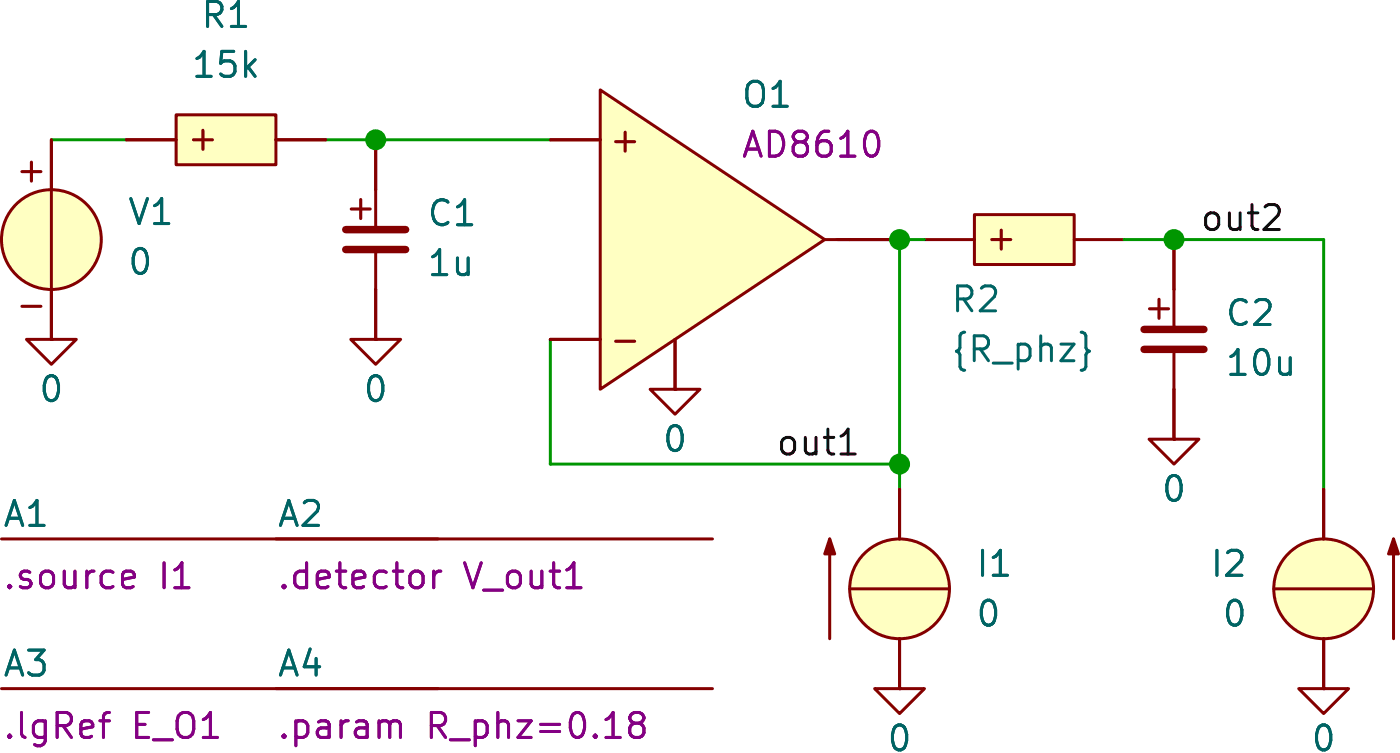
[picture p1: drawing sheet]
(kicad_sch
 (version 20231120)
 (generator "eeschema")
 (generator_version "8.0")
 (paper "A4")
 (title_block
  (title "cdriver"))
 (lib_symbols
  (symbol "SLiCAP:C"
   (pin_numbers hide)
   (pin_names
    (offset 1.016) hide) (exclude_from_sim no) (in_bom yes) (on_board yes)
   (property "Reference" "C?" (at 2.54 3.81 0) (effects (font (size 1.27 1.27)) (justify left)))
   (property "Value" "?" (at 2.54 1.27 0) (show_name) (effects (font (size 1.27 1.27)) (justify left)))
   (property "Footprint" "" (at 2.54 -1.27 0) (effects (font (size 1.27 1.27)) (hide yes)))
   (property "Datasheet" "" (at 2.54 -1.27 0) (effects (font (size 1.27 1.27)) (hide yes)))
   (property "Description" "Capacitor" (at 7.112 -6.096 0) (effects (font (size 1.27 1.27)) (hide yes)))
   (property "model" "C" (at 2.54 -3.81 0) (show_name) (effects (font (size 1.27 1.27)) (justify left) (hide yes)))
   (property "vinit" "0" (at 2.54 -1.27 0) (show_name) (effects (font (size 1.27 1.27)) (justify left)))
   (symbol "C_0_0"
    (text "+" (at -0.762 1.651 0) (effects (font (size 1.27 1.27)))))
   (symbol "C_0_1"
    (polyline (pts (xy -1.524 -0.508) (xy 1.524 -0.508)) (stroke (width 0.381) (type solid)) (fill (type none)))
    (polyline (pts (xy -1.524 0.508) (xy 1.524 0.508)) (stroke (width 0.381) (type solid)) (fill (type none)))
    (polyline (pts (xy 0 -2.54) (xy 0 -0.508)) (stroke (width 0) (type solid)) (fill (type none)))
    (polyline (pts (xy 0 2.54) (xy 0 0.508)) (stroke (width 0) (type solid)) (fill (type none))))
   (symbol "C_1_0"
    (pin passive line (at 0 5.08 270) (length 2.54) (name "1" (effects (font (size 1.27 1.27)))) (number "1" (effects (font (size 1.27 1.27)))))
    (pin passive line (at 0 -5.08 90) (length 2.54) (name "2" (effects (font (size 1.27 1.27)))) (number "2" (effects (font (size 1.27 1.27)))))))
  (symbol "SLiCAP:Command"
   (pin_numbers hide)
   (pin_names
    (offset 0) hide) (exclude_from_sim no) (in_bom yes) (on_board yes)
   (property "Reference" "A?" (at 0 1.27 0) (do_not_autoplace) (effects (font (size 1.27 1.27)) (justify left)))
   (property "Value" "" (at 0 -0.635 0) (effects (font (size 1.27 1.27)) (justify left) (hide yes)))
   (property "Footprint" "" (at 0 -1.27 0) (effects (font (size 1.27 1.27)) (justify left) (hide yes)))
   (property "Datasheet" "" (at 0 -1.27 0) (effects (font (size 1.27 1.27)) (justify left) (hide yes)))
   (property "Description" "SLiCAP command (.lib, .param, .model. subckt}" (at 23.114 -4.064 0) (effects (font (size 1.27 1.27)) (hide yes)))
   (property "command" "?" (at 0 -1.905 0) (do_not_autoplace) (effects (font (size 1.27 1.27)) (justify left)))
   (symbol "Command_0_1"
    (polyline (pts (xy 0 0) (xy 22.225 0)) (stroke (width 0) (type default)) (fill (type none)))))
  (symbol "SLiCAP:GND"
   (power)
   (pin_numbers hide)
   (pin_names
    (offset 0) hide) (exclude_from_sim no) (in_bom yes) (on_board yes)
   (property "Reference" "#0" (at 0 -5.08 0) (effects (font (size 1.27 1.27)) (hide yes)))
   (property "Value" "0" (at 0 -2.54 0) (do_not_autoplace) (effects (font (size 1.27 1.27))))
   (property "Footprint" "" (at 0 0 0) (effects (font (size 1.27 1.27)) (hide yes)))
   (property "Datasheet" "" (at 0 -10.16 0) (effects (font (size 1.27 1.27)) (hide yes)))
   (property "Description" "0V reference potential" (at 0 -7.62 0) (effects (font (size 1.27 1.27)) (hide yes)))
   (symbol "GND_0_1"
    (polyline (pts (xy -1.27 0) (xy 0 -1.27) (xy 1.27 0) (xy -1.27 0)) (stroke (width 0) (type default)) (fill (type none))))
   (symbol "GND_1_1"
    (pin power_in line (at 0 0 0) (length 0) (name "~" (effects (font (size 1.016 1.016)))) (number "1" (effects (font (size 1.016 1.016)))))))
  (symbol "SLiCAP:I"
   (pin_numbers hide)
   (pin_names
    (offset 0) hide) (exclude_from_sim no) (in_bom yes) (on_board yes)
   (property "Reference" "I?" (at 3.81 4.445 0) (effects (font (size 1.27 1.27)) (justify left)))
   (property "Value" "?" (at 3.81 2.54 0) (show_name) (effects (font (size 1.27 1.27)) (justify left)))
   (property "Footprint" "" (at 0 -1.27 0) (effects (font (size 1.27 1.27)) (justify left) (hide yes)))
   (property "Datasheet" "" (at 0 -1.27 0) (effects (font (size 1.27 1.27)) (justify left) (hide yes)))
   (property "Description" "Independent current source" (at 17.272 -7.366 0) (effects (font (size 1.27 1.27)) (hide yes)))
   (property "noise" "0" (at 3.81 -3.175 0) (show_name) (effects (font (size 1.27 1.27)) (justify left)))
   (property "dc" "0" (at 3.81 0.635 0) (show_name) (effects (font (size 1.27 1.27)) (justify left)))
   (property "dcvar" "0" (at 3.81 -1.27 0) (show_name) (effects (font (size 1.27 1.27)) (justify left)))
   (property "model" "I" (at 3.81 -5.08 0) (show_name) (effects (font (size 1.27 1.27)) (justify left) (hide yes)))
   (symbol "I_0_1"
    (polyline (pts (xy -3.556 2.54) (xy -3.556 -2.54)) (stroke (width 0) (type solid)) (fill (type none)))
    (polyline (pts (xy -2.54 0) (xy 2.54 0)) (stroke (width 0) (type solid)) (fill (type none)))
    (polyline (pts (xy -3.556 2.54) (xy -3.81 1.778) (xy -3.302 1.778) (xy -3.556 2.54)) (stroke (width 0) (type solid)) (fill (type outline))))
   (symbol "I_1_0"
    (circle (center 0 0) (radius 2.54) (stroke (width 0) (type solid)) (fill (type background)))
    (pin power_out line (at 0 -5.08 90) (length 2.54) (name "n" (effects (font (size 1.27 1.27)))) (number "1" (effects (font (size 1.27 1.27)))))
    (pin power_out line (at 0 5.08 270) (length 2.54) (name "p" (effects (font (size 1.27 1.27)))) (number "2" (effects (font (size 1.27 1.27)))))))
  (symbol "SLiCAP:O"
   (pin_numbers hide)
   (pin_names
    (offset 0) hide) (exclude_from_sim no) (in_bom yes) (on_board yes)
   (property "Reference" "O?" (at 0.635 6.985 0) (effects (font (size 1.27 1.27)) (justify left)))
   (property "Value" "" (at 2.54 5.08 0) (effects (font (size 1.27 1.27)) (justify left) (hide yes)))
   (property "Footprint" "" (at 2.54 -1.27 0) (effects (font (size 1.27 1.27)) (justify left) (hide yes)))
   (property "Datasheet" "" (at 2.54 -1.27 0) (effects (font (size 1.27 1.27)) (justify left) (hide yes)))
   (property "Description" "Operational amplifier" (at 10.922 -6.096 0) (effects (font (size 1.27 1.27)) (hide yes)))
   (property "model" "?" (at 0.635 5.08 0) (show_name) (effects (font (size 1.27 1.27)) (justify left)))
   (symbol "O_0_1"
    (polyline (pts (xy 6.35 0) (xy 7.62 0)) (stroke (width 0) (type default)) (fill (type none)))
    (polyline (pts (xy 7.62 0) (xy 6.985 0)) (stroke (width 0) (type default)) (fill (type none))))
   (symbol "O_1_0"
    (pin power_out line (at 10.16 0 180) (length 2.54) (name "outP" (effects (font (size 1.27 1.27)))) (number "3" (effects (font (size 1.27 1.27)))))
    (pin power_out line (at -1.27 -7.62 90) (length 2.54) (name "outN" (effects (font (size 1.27 1.27)))) (number "4" (effects (font (size 1.27 1.27))))))
   (symbol "O_1_1"
    (polyline (pts (xy 6.35 0) (xy -5.08 7.62) (xy -5.08 -7.62) (xy 6.35 0)) (stroke (width 0) (type default)) (fill (type background)))
    (text "+" (at -3.81 5.08 0) (effects (font (size 1.27 1.27))))
    (text "-" (at -3.81 -5.08 0) (effects (font (size 1.27 1.27))))
    (pin input line (at -7.62 5.08 0) (length 2.54) (name "inp" (effects (font (size 1.27 1.27)))) (number "1" (effects (font (size 1.27 1.27)))))
    (pin input line (at -7.62 -5.08 0) (length 2.54) (name "inN" (effects (font (size 1.27 1.27)))) (number "2" (effects (font (size 1.27 1.27)))))))
  (symbol "SLiCAP:R"
   (pin_numbers hide)
   (pin_names
    (offset 1.016) hide) (exclude_from_sim no) (in_bom yes) (on_board yes)
   (property "Reference" "R?" (at 1.905 3.81 0) (effects (font (size 1.27 1.27)) (justify left)))
   (property "Value" "?" (at 1.905 1.905 0) (show_name) (effects (font (size 1.27 1.27)) (justify left)))
   (property "Footprint" "" (at 0.635 -3.175 0) (effects (font (size 1.27 1.27)) (hide yes)))
   (property "Datasheet" "" (at 0.635 -3.175 0) (effects (font (size 1.27 1.27)) (hide yes)))
   (property "Description" "Resistor (cannot have zero resistance)" (at 21.082 -5.842 0) (effects (font (size 1.27 1.27)) (hide yes)))
   (property "model" "R" (at 1.905 -3.81 0) (show_name) (effects (font (size 1.27 1.27)) (justify left) (hide yes)))
   (property "noisetemp" "0" (at 1.905 0 0) (show_name) (effects (font (size 1.27 1.27)) (justify left)))
   (property "noiseflow" "0" (at 15.24 0 0) (show_name) (effects (font (size 1.27 1.27)) (justify left)))
   (property "dcvar" "0" (at 1.905 -1.905 0) (show_name) (effects (font (size 1.27 1.27)) (justify left)))
   (property "dcvarlot" "0" (at 15.24 -1.905 0) (show_name) (effects (font (size 1.27 1.27)) (justify left)))
   (symbol "R_0_0"
    (text "+" (at 0 1.27 0) (effects (font (size 1.27 1.27)))))
   (symbol "R_1_0"
    (pin passive line (at 0 5.08 270) (length 2.54) (name "1" (effects (font (size 1.27 1.27)))) (number "1" (effects (font (size 1.27 1.27)))))
    (pin passive line (at 0 -5.08 90) (length 2.54) (name "2" (effects (font (size 1.27 1.27)))) (number "2" (effects (font (size 1.27 1.27))))))
   (symbol "R_1_1"
    (rectangle (start -1.27 2.54) (end 1.27 -2.54) (stroke (width 0) (type solid)) (fill (type background)))))
  (symbol "SLiCAP:V"
   (pin_numbers hide)
   (pin_names
    (offset 0) hide) (exclude_from_sim no) (in_bom yes) (on_board yes)
   (property "Reference" "V?" (at 3.175 4.445 0) (effects (font (size 1.27 1.27)) (justify left)))
   (property "Value" "?" (at 3.175 2.54 0) (show_name) (effects (font (size 1.27 1.27)) (justify left)))
   (property "Footprint" "" (at 0 -1.27 0) (effects (font (size 1.27 1.27)) (justify left) (hide yes)))
   (property "Datasheet" "" (at 0 -1.27 0) (effects (font (size 1.27 1.27)) (justify left) (hide yes)))
   (property "Description" "Independent voltage source" (at 16.51 -7.112 0) (effects (font (size 1.27 1.27)) (hide yes)))
   (property "noise" "0" (at 3.175 -3.175 0) (show_name) (effects (font (size 1.27 1.27)) (justify left)))
   (property "dc" "0" (at 3.175 0.635 0) (show_name) (effects (font (size 1.27 1.27)) (justify left)))
   (property "dcvar" "0" (at 3.175 -1.27 0) (show_name) (effects (font (size 1.27 1.27)) (justify left)))
   (property "model" "V" (at 3.175 -5.08 0) (show_name) (effects (font (size 1.27 1.27)) (justify left) (hide yes)))
   (symbol "V_0_0"
    (text "+" (at -1.016 3.556 0) (effects (font (size 1.27 1.27))))
    (text "-" (at -1.016 -3.302 0) (effects (font (size 1.27 1.27))))
    (pin power_out line (at 0 5.08 270) (length 2.54) (name "p" (effects (font (size 1.27 1.27)))) (number "1" (effects (font (size 1.27 1.27)))))
    (pin power_out line (at 0 -5.08 90) (length 2.54) (name "n" (effects (font (size 1.27 1.27)))) (number "2" (effects (font (size 1.27 1.27))))))
   (symbol "V_0_1"
    (polyline (pts (xy 0 2.54) (xy 0 -2.54)) (stroke (width 0) (type solid)) (fill (type none))))
   (symbol "V_1_0"
    (circle (center 0 0) (radius 2.54) (stroke (width 0) (type solid)) (fill (type background))))))
 (junction
  (at 101.6 59.69)
  (diameter 0)
  (color 0 0 0 0))
 (junction
  (at 101.6 48.26)
  (diameter 0)
  (color 0 0 0 0))
 (junction
  (at 74.93 43.18)
  (diameter 0)
  (color 0 0 0 0))
 (junction
  (at 115.57 48.26)
  (diameter 0)
  (color 0 0 0 0))
 (wire
  (pts (xy 115.57 48.26) (xy 113.03 48.26))
  (stroke (width 0) (type default)))
 (wire
  (pts (xy 83.82 43.18) (xy 74.93 43.18))
  (stroke (width 0) (type default)))
 (wire
  (pts (xy 115.57 48.26) (xy 123.19 48.26))
  (stroke (width 0) (type default)))
 (wire
  (pts (xy 62.23 43.18) (xy 58.42 43.18))
  (stroke (width 0) (type default)))
 (wire
  (pts (xy 74.93 43.18) (xy 72.39 43.18))
  (stroke (width 0) (type default)))
 (wire
  (pts (xy 123.19 60.96) (xy 123.19 48.26))
  (stroke (width 0) (type default)))
 (wire
  (pts (xy 101.6 60.96) (xy 101.6 59.69))
  (stroke (width 0) (type default)))
 (wire
  (pts (xy 83.82 53.34) (xy 83.82 59.69))
  (stroke (width 0) (type default)))
 (wire
  (pts (xy 101.6 59.69) (xy 101.6 48.26))
  (stroke (width 0) (type default)))
 (wire
  (pts (xy 83.82 59.69) (xy 101.6 59.69))
  (stroke (width 0) (type default)))
 (wire
  (pts (xy 102.87 48.26) (xy 101.6 48.26))
  (stroke (width 0) (type default)))
 (label "out1"
  (at 95.25 59.69 0)
  (fields_autoplaced yes)
  (effects (font (size 1.27 1.27)) (justify left bottom)))
 (label "out2"
  (at 116.84 48.26 0)
  (fields_autoplaced yes)
  (effects (font (size 1.27 1.27)) (justify left bottom)))
 (symbol
  (lib_id "SLiCAP:GND")
  (at 74.93 53.34 0)
  (unit 1)
  (exclude_from_sim no)
  (in_bom yes)
  (on_board yes)
  (dnp no)
  (fields_autoplaced yes)
  (property "Reference" "#03" (at 74.93 58.42 0) (effects (font (size 1.27 1.27)) (hide yes)))
  (property "Value" "0" (at 74.93 55.88 0) (do_not_autoplace yes) (effects (font (size 1.27 1.27))))
  (property "Footprint" "" (at 74.93 53.34 0) (effects (font (size 1.27 1.27)) (hide yes)))
  (property "Datasheet" "" (at 74.93 63.5 0) (effects (font (size 1.27 1.27)) (hide yes)))
  (property "Description" "0V reference potential" (at 74.93 60.96 0) (effects (font (size 1.27 1.27)) (hide yes)))
  (pin "1"))
 (symbol
  (lib_id "SLiCAP:I")
  (at 123.19 66.04 0)
  (mirror y)
  (unit 1)
  (exclude_from_sim no)
  (in_bom yes)
  (on_board yes)
  (dnp no)
  (property "Reference" "I2" (at 119.38 64.7699 0) (effects (font (size 1.27 1.27)) (justify left)))
  (property "Value" "0" (at 119.38 67.3099 0) (effects (font (size 1.27 1.27)) (justify left)))
  (property "Footprint" "" (at 123.19 67.31 0) (effects (font (size 1.27 1.27)) (justify left) (hide yes)))
  (property "Datasheet" "" (at 123.19 67.31 0) (effects (font (size 1.27 1.27)) (justify left) (hide yes)))
  (property "Description" "Independent current source" (at 105.918 73.406 0) (effects (font (size 1.27 1.27)) (hide yes)))
  (property "noise" "0" (at 119.38 66.0399 0) (show_name yes) (effects (font (size 1.27 1.27)) (justify left) (hide yes)))
  (property "dc" "0" (at 119.38 68.5799 0) (show_name yes) (effects (font (size 1.27 1.27)) (justify left) (hide yes)))
  (property "dcvar" "0" (at 119.38 71.1199 0) (show_name yes) (effects (font (size 1.27 1.27)) (justify left) (hide yes)))
  (property "model" "I" (at 119.38 71.12 0) (show_name yes) (effects (font (size 1.27 1.27)) (justify left) (hide yes)))
  (pin "1")
  (pin "2"))
 (symbol
  (lib_id "SLiCAP:R")
  (at 107.95 48.26 90)
  (unit 1)
  (exclude_from_sim no)
  (in_bom yes)
  (on_board yes)
  (dnp no)
  (property "Reference" "R2" (at 104.14 51.308 90) (effects (font (size 1.27 1.27)) (justify right)))
  (property "Value" "{R_phz}" (at 104.14 53.848 90) (effects (font (size 1.27 1.27)) (justify right)))
  (property "Footprint" "" (at 111.125 47.625 0) (effects (font (size 1.27 1.27)) (hide yes)))
  (property "Datasheet" "" (at 111.125 47.625 0) (effects (font (size 1.27 1.27)) (hide yes)))
  (property "Description" "Resistor (cannot have zero resistance)" (at 113.792 27.178 0) (effects (font (size 1.27 1.27)) (hide yes)))
  (property "model" "r" (at 111.76 46.355 0) (show_name yes) (effects (font (size 1.27 1.27)) (justify left) (hide yes)))
  (property "noisetemp" "0" (at 106.6799 45.72 0) (show_name yes) (effects (font (size 1.27 1.27)) (justify left) (hide yes)))
  (property "noiseflow" "0" (at 109.2199 45.72 0) (show_name yes) (effects (font (size 1.27 1.27)) (justify left) (hide yes)))
  (property "dcvar" "0" (at 111.7599 45.72 0) (show_name yes) (effects (font (size 1.27 1.27)) (justify left) (hide yes)))
  (property "dcvarlot" "0" (at 114.2999 45.72 0) (show_name yes) (effects (font (size 1.27 1.27)) (justify left) (hide yes)))
  (pin "2")
  (pin "1"))
 (symbol
  (lib_id "SLiCAP:GND")
  (at 123.19 71.12 0)
  (unit 1)
  (exclude_from_sim no)
  (in_bom yes)
  (on_board yes)
  (dnp no)
  (fields_autoplaced yes)
  (property "Reference" "#06" (at 123.19 76.2 0) (effects (font (size 1.27 1.27)) (hide yes)))
  (property "Value" "0" (at 123.19 73.66 0) (do_not_autoplace yes) (effects (font (size 1.27 1.27))))
  (property "Footprint" "" (at 123.19 71.12 0) (effects (font (size 1.27 1.27)) (hide yes)))
  (property "Datasheet" "" (at 123.19 81.28 0) (effects (font (size 1.27 1.27)) (hide yes)))
  (property "Description" "0V reference potential" (at 123.19 78.74 0) (effects (font (size 1.27 1.27)) (hide yes)))
  (pin "1"))
 (symbol
  (lib_id "SLiCAP:I")
  (at 101.6 66.04 0)
  (unit 1)
  (exclude_from_sim no)
  (in_bom yes)
  (on_board yes)
  (dnp no)
  (fields_autoplaced yes)
  (property "Reference" "I1" (at 105.41 64.7699 0) (effects (font (size 1.27 1.27)) (justify left)))
  (property "Value" "0" (at 105.41 67.3099 0) (effects (font (size 1.27 1.27)) (justify left)))
  (property "Footprint" "" (at 101.6 67.31 0) (effects (font (size 1.27 1.27)) (justify left) (hide yes)))
  (property "Datasheet" "" (at 101.6 67.31 0) (effects (font (size 1.27 1.27)) (justify left) (hide yes)))
  (property "Description" "Independent current source" (at 118.872 73.406 0) (effects (font (size 1.27 1.27)) (hide yes)))
  (property "noise" "0" (at 105.41 66.0399 0) (show_name yes) (effects (font (size 1.27 1.27)) (justify left) (hide yes)))
  (property "dc" "0" (at 105.41 68.5799 0) (show_name yes) (effects (font (size 1.27 1.27)) (justify left) (hide yes)))
  (property "dcvar" "0" (at 105.41 71.1199 0) (show_name yes) (effects (font (size 1.27 1.27)) (justify left) (hide yes)))
  (property "model" "I" (at 105.41 71.12 0) (show_name yes) (effects (font (size 1.27 1.27)) (justify left) (hide yes)))
  (pin "1")
  (pin "2"))
 (symbol
  (lib_id "SLiCAP:Command")
  (at 69.85 71.12 0)
  (unit 1)
  (exclude_from_sim no)
  (in_bom yes)
  (on_board yes)
  (dnp no)
  (fields_autoplaced yes)
  (property "Reference" "A4" (at 69.85 69.85 0) (do_not_autoplace yes) (effects (font (size 1.27 1.27)) (justify left)))
  (property "Value" "~" (at 69.85 71.755 0) (effects (font (size 1.27 1.27)) (justify left) (hide yes)))
  (property "Footprint" "" (at 69.85 72.39 0) (effects (font (size 1.27 1.27)) (justify left) (hide yes)))
  (property "Datasheet" "" (at 69.85 72.39 0) (effects (font (size 1.27 1.27)) (justify left) (hide yes)))
  (property "Description" "SLiCAP command (.lib, .param, .model. subckt}" (at 92.964 75.184 0) (effects (font (size 1.27 1.27)) (hide yes)))
  (property "command" ".param R_phz=0.18" (at 69.85 73.025 0) (do_not_autoplace yes) (effects (font (size 1.27 1.27)) (justify left))))
 (symbol
  (lib_id "SLiCAP:GND")
  (at 115.57 58.42 0)
  (unit 1)
  (exclude_from_sim no)
  (in_bom yes)
  (on_board yes)
  (dnp no)
  (fields_autoplaced yes)
  (property "Reference" "#04" (at 115.57 63.5 0) (effects (font (size 1.27 1.27)) (hide yes)))
  (property "Value" "0" (at 115.57 60.96 0) (do_not_autoplace yes) (effects (font (size 1.27 1.27))))
  (property "Footprint" "" (at 115.57 58.42 0) (effects (font (size 1.27 1.27)) (hide yes)))
  (property "Datasheet" "" (at 115.57 68.58 0) (effects (font (size 1.27 1.27)) (hide yes)))
  (property "Description" "0V reference potential" (at 115.57 66.04 0) (effects (font (size 1.27 1.27)) (hide yes)))
  (pin "1"))
 (symbol
  (lib_id "SLiCAP:Command")
  (at 69.85 63.5 0)
  (unit 1)
  (exclude_from_sim no)
  (in_bom yes)
  (on_board yes)
  (dnp no)
  (fields_autoplaced yes)
  (property "Reference" "A2" (at 69.85 62.23 0) (do_not_autoplace yes) (effects (font (size 1.27 1.27)) (justify left)))
  (property "Value" "~" (at 69.85 64.135 0) (effects (font (size 1.27 1.27)) (justify left) (hide yes)))
  (property "Footprint" "" (at 69.85 64.77 0) (effects (font (size 1.27 1.27)) (justify left) (hide yes)))
  (property "Datasheet" "" (at 69.85 64.77 0) (effects (font (size 1.27 1.27)) (justify left) (hide yes)))
  (property "Description" "SLiCAP command (.lib, .param, .model. subckt}" (at 92.964 67.564 0) (effects (font (size 1.27 1.27)) (hide yes)))
  (property "command" ".detector V_out1" (at 69.85 65.405 0) (do_not_autoplace yes) (effects (font (size 1.27 1.27)) (justify left))))
 (symbol
  (lib_id "SLiCAP:GND")
  (at 90.17 55.88 0)
  (unit 1)
  (exclude_from_sim no)
  (in_bom yes)
  (on_board yes)
  (dnp no)
  (fields_autoplaced yes)
  (property "Reference" "#01" (at 90.17 60.96 0) (effects (font (size 1.27 1.27)) (hide yes)))
  (property "Value" "0" (at 90.17 58.42 0) (do_not_autoplace yes) (effects (font (size 1.27 1.27))))
  (property "Footprint" "" (at 90.17 55.88 0) (effects (font (size 1.27 1.27)) (hide yes)))
  (property "Datasheet" "" (at 90.17 66.04 0) (effects (font (size 1.27 1.27)) (hide yes)))
  (property "Description" "0V reference potential" (at 90.17 63.5 0) (effects (font (size 1.27 1.27)) (hide yes)))
  (pin "1"))
 (symbol
  (lib_id "SLiCAP:C")
  (at 74.93 48.26 0)
  (unit 1)
  (exclude_from_sim no)
  (in_bom yes)
  (on_board yes)
  (dnp no)
  (property "Reference" "C1" (at 77.47 46.9236 0) (effects (font (size 1.27 1.27)) (justify left)))
  (property "Value" "1u" (at 77.47 49.4636 0) (effects (font (size 1.27 1.27)) (justify left)))
  (property "Footprint" "" (at 77.47 49.53 0) (effects (font (size 1.27 1.27)) (hide yes)))
  (property "Datasheet" "" (at 77.47 49.53 0) (effects (font (size 1.27 1.27)) (hide yes)))
  (property "Description" "Capacitor" (at 82.042 54.356 0) (effects (font (size 1.27 1.27)) (hide yes)))
  (property "model" "C" (at 77.47 52.07 0) (show_name yes) (effects (font (size 1.27 1.27)) (justify left) (hide yes)))
  (property "vinit" "0" (at 77.47 50.7336 0) (show_name yes) (effects (font (size 1.27 1.27)) (justify left) (hide yes)))
  (pin "2")
  (pin "1"))
 (symbol
  (lib_id "SLiCAP:O")
  (at 91.44 48.26 0)
  (unit 1)
  (exclude_from_sim no)
  (in_bom yes)
  (on_board yes)
  (dnp no)
  (property "Reference" "O1" (at 93.472 40.894 0) (effects (font (size 1.27 1.27)) (justify left)))
  (property "Value" "~" (at 93.98 43.18 0) (effects (font (size 1.27 1.27)) (justify left) (hide yes)))
  (property "Footprint" "" (at 93.98 49.53 0) (effects (font (size 1.27 1.27)) (justify left) (hide yes)))
  (property "Datasheet" "" (at 93.98 49.53 0) (effects (font (size 1.27 1.27)) (justify left) (hide yes)))
  (property "Description" "Operational amplifier" (at 102.362 54.356 0) (effects (font (size 1.27 1.27)) (hide yes)))
  (property "model" "AD8610" (at 93.472 43.434 0) (effects (font (size 1.27 1.27)) (justify left)))
  (pin "3")
  (pin "4")
  (pin "1")
  (pin "2"))
 (symbol
  (lib_id "SLiCAP:GND")
  (at 58.42 53.34 0)
  (unit 1)
  (exclude_from_sim no)
  (in_bom yes)
  (on_board yes)
  (dnp no)
  (fields_autoplaced yes)
  (property "Reference" "#02" (at 58.42 58.42 0) (effects (font (size 1.27 1.27)) (hide yes)))
  (property "Value" "0" (at 58.42 55.88 0) (do_not_autoplace yes) (effects (font (size 1.27 1.27))))
  (property "Footprint" "" (at 58.42 53.34 0) (effects (font (size 1.27 1.27)) (hide yes)))
  (property "Datasheet" "" (at 58.42 63.5 0) (effects (font (size 1.27 1.27)) (hide yes)))
  (property "Description" "0V reference potential" (at 58.42 60.96 0) (effects (font (size 1.27 1.27)) (hide yes)))
  (pin "1"))
 (symbol
  (lib_id "SLiCAP:V")
  (at 58.42 48.26 0)
  (unit 1)
  (exclude_from_sim no)
  (in_bom yes)
  (on_board yes)
  (dnp no)
  (fields_autoplaced yes)
  (property "Reference" "V1" (at 62.23 46.8629 0) (effects (font (size 1.27 1.27)) (justify left)))
  (property "Value" "0" (at 62.23 49.4029 0) (effects (font (size 1.27 1.27)) (justify left)))
  (property "Footprint" "" (at 58.42 49.53 0) (effects (font (size 1.27 1.27)) (justify left) (hide yes)))
  (property "Datasheet" "" (at 58.42 49.53 0) (effects (font (size 1.27 1.27)) (justify left) (hide yes)))
  (property "Description" "Independent voltage source" (at 74.93 55.372 0) (effects (font (size 1.27 1.27)) (hide yes)))
  (property "noise" "0" (at 62.23 48.1329 0) (show_name yes) (effects (font (size 1.27 1.27)) (justify left) (hide yes)))
  (property "dc" "0" (at 62.23 50.6729 0) (show_name yes) (effects (font (size 1.27 1.27)) (justify left) (hide yes)))
  (property "dcvar" "0" (at 62.23 53.2129 0) (show_name yes) (effects (font (size 1.27 1.27)) (justify left) (hide yes)))
  (property "model" "V" (at 61.595 53.34 0) (show_name yes) (effects (font (size 1.27 1.27)) (justify left) (hide yes)))
  (pin "1")
  (pin "2"))
 (symbol
  (lib_id "SLiCAP:C")
  (at 115.57 53.34 0)
  (unit 1)
  (exclude_from_sim no)
  (in_bom yes)
  (on_board yes)
  (dnp no)
  (property "Reference" "C2" (at 118.11 52.0036 0) (effects (font (size 1.27 1.27)) (justify left)))
  (property "Value" "10u" (at 118.11 54.5436 0) (effects (font (size 1.27 1.27)) (justify left)))
  (property "Footprint" "" (at 118.11 54.61 0) (effects (font (size 1.27 1.27)) (hide yes)))
  (property "Datasheet" "" (at 118.11 54.61 0) (effects (font (size 1.27 1.27)) (hide yes)))
  (property "Description" "Capacitor" (at 122.682 59.436 0) (effects (font (size 1.27 1.27)) (hide yes)))
  (property "model" "C" (at 118.11 57.15 0) (show_name yes) (effects (font (size 1.27 1.27)) (justify left) (hide yes)))
  (property "vinit" "0" (at 118.11 55.8136 0) (show_name yes) (effects (font (size 1.27 1.27)) (justify left) (hide yes)))
  (pin "2")
  (pin "1"))
 (symbol
  (lib_id "SLiCAP:R")
  (at 67.31 43.18 90)
  (unit 1)
  (exclude_from_sim no)
  (in_bom yes)
  (on_board yes)
  (dnp no)
  (fields_autoplaced yes)
  (property "Reference" "R1" (at 67.31 36.83 90) (effects (font (size 1.27 1.27))))
  (property "Value" "15k" (at 67.31 39.37 90) (effects (font (size 1.27 1.27))))
  (property "Footprint" "" (at 70.485 42.545 0) (effects (font (size 1.27 1.27)) (hide yes)))
  (property "Datasheet" "" (at 70.485 42.545 0) (effects (font (size 1.27 1.27)) (hide yes)))
  (property "Description" "Resistor (cannot have zero resistance)" (at 73.152 22.098 0) (effects (font (size 1.27 1.27)) (hide yes)))
  (property "model" "R" (at 71.12 41.275 0) (show_name yes) (effects (font (size 1.27 1.27)) (justify left) (hide yes)))
  (property "noisetemp" "0" (at 66.0399 40.64 0) (show_name yes) (effects (font (size 1.27 1.27)) (justify left) (hide yes)))
  (property "noiseflow" "0" (at 68.5799 40.64 0) (show_name yes) (effects (font (size 1.27 1.27)) (justify left) (hide yes)))
  (property "dcvar" "0" (at 71.1199 40.64 0) (show_name yes) (effects (font (size 1.27 1.27)) (justify left) (hide yes)))
  (property "dcvarlot" "0" (at 73.6599 40.64 0) (show_name yes) (effects (font (size 1.27 1.27)) (justify left) (hide yes)))
  (pin "2")
  (pin "1"))
 (symbol
  (lib_id "SLiCAP:Command")
  (at 55.88 71.12 0)
  (unit 1)
  (exclude_from_sim no)
  (in_bom yes)
  (on_board yes)
  (dnp no)
  (fields_autoplaced yes)
  (property "Reference" "A3" (at 55.88 69.85 0) (do_not_autoplace yes) (effects (font (size 1.27 1.27)) (justify left)))
  (property "Value" "~" (at 55.88 71.755 0) (effects (font (size 1.27 1.27)) (justify left) (hide yes)))
  (property "Footprint" "" (at 55.88 72.39 0) (effects (font (size 1.27 1.27)) (justify left) (hide yes)))
  (property "Datasheet" "" (at 55.88 72.39 0) (effects (font (size 1.27 1.27)) (justify left) (hide yes)))
  (property "Description" "SLiCAP command (.lib, .param, .model. subckt}" (at 78.994 75.184 0) (effects (font (size 1.27 1.27)) (hide yes)))
  (property "command" ".lgRef E_O1" (at 55.88 73.025 0) (do_not_autoplace yes) (effects (font (size 1.27 1.27)) (justify left))))
 (symbol
  (lib_id "SLiCAP:GND")
  (at 101.6 71.12 0)
  (unit 1)
  (exclude_from_sim no)
  (in_bom yes)
  (on_board yes)
  (dnp no)
  (fields_autoplaced yes)
  (property "Reference" "#05" (at 101.6 76.2 0) (effects (font (size 1.27 1.27)) (hide yes)))
  (property "Value" "0" (at 101.6 73.66 0) (do_not_autoplace yes) (effects (font (size 1.27 1.27))))
  (property "Footprint" "" (at 101.6 71.12 0) (effects (font (size 1.27 1.27)) (hide yes)))
  (property "Datasheet" "" (at 101.6 81.28 0) (effects (font (size 1.27 1.27)) (hide yes)))
  (property "Description" "0V reference potential" (at 101.6 78.74 0) (effects (font (size 1.27 1.27)) (hide yes)))
  (pin "1"))
 (symbol
  (lib_id "SLiCAP:Command")
  (at 55.88 63.5 0)
  (unit 1)
  (exclude_from_sim no)
  (in_bom yes)
  (on_board yes)
  (dnp no)
  (fields_autoplaced yes)
  (property "Reference" "A1" (at 55.88 62.23 0) (do_not_autoplace yes) (effects (font (size 1.27 1.27)) (justify left)))
  (property "Value" "~" (at 55.88 64.135 0) (effects (font (size 1.27 1.27)) (justify left) (hide yes)))
  (property "Footprint" "" (at 55.88 64.77 0) (effects (font (size 1.27 1.27)) (justify left) (hide yes)))
  (property "Datasheet" "" (at 55.88 64.77 0) (effects (font (size 1.27 1.27)) (justify left) (hide yes)))
  (property "Description" "SLiCAP command (.lib, .param, .model. subckt}" (at 78.994 67.564 0) (effects (font (size 1.27 1.27)) (hide yes)))
  (property "command" ".source I1" (at 55.88 65.405 0) (do_not_autoplace yes) (effects (font (size 1.27 1.27)) (justify left))))
 (sheet_instances
  (path ""
   (page "1"))))
